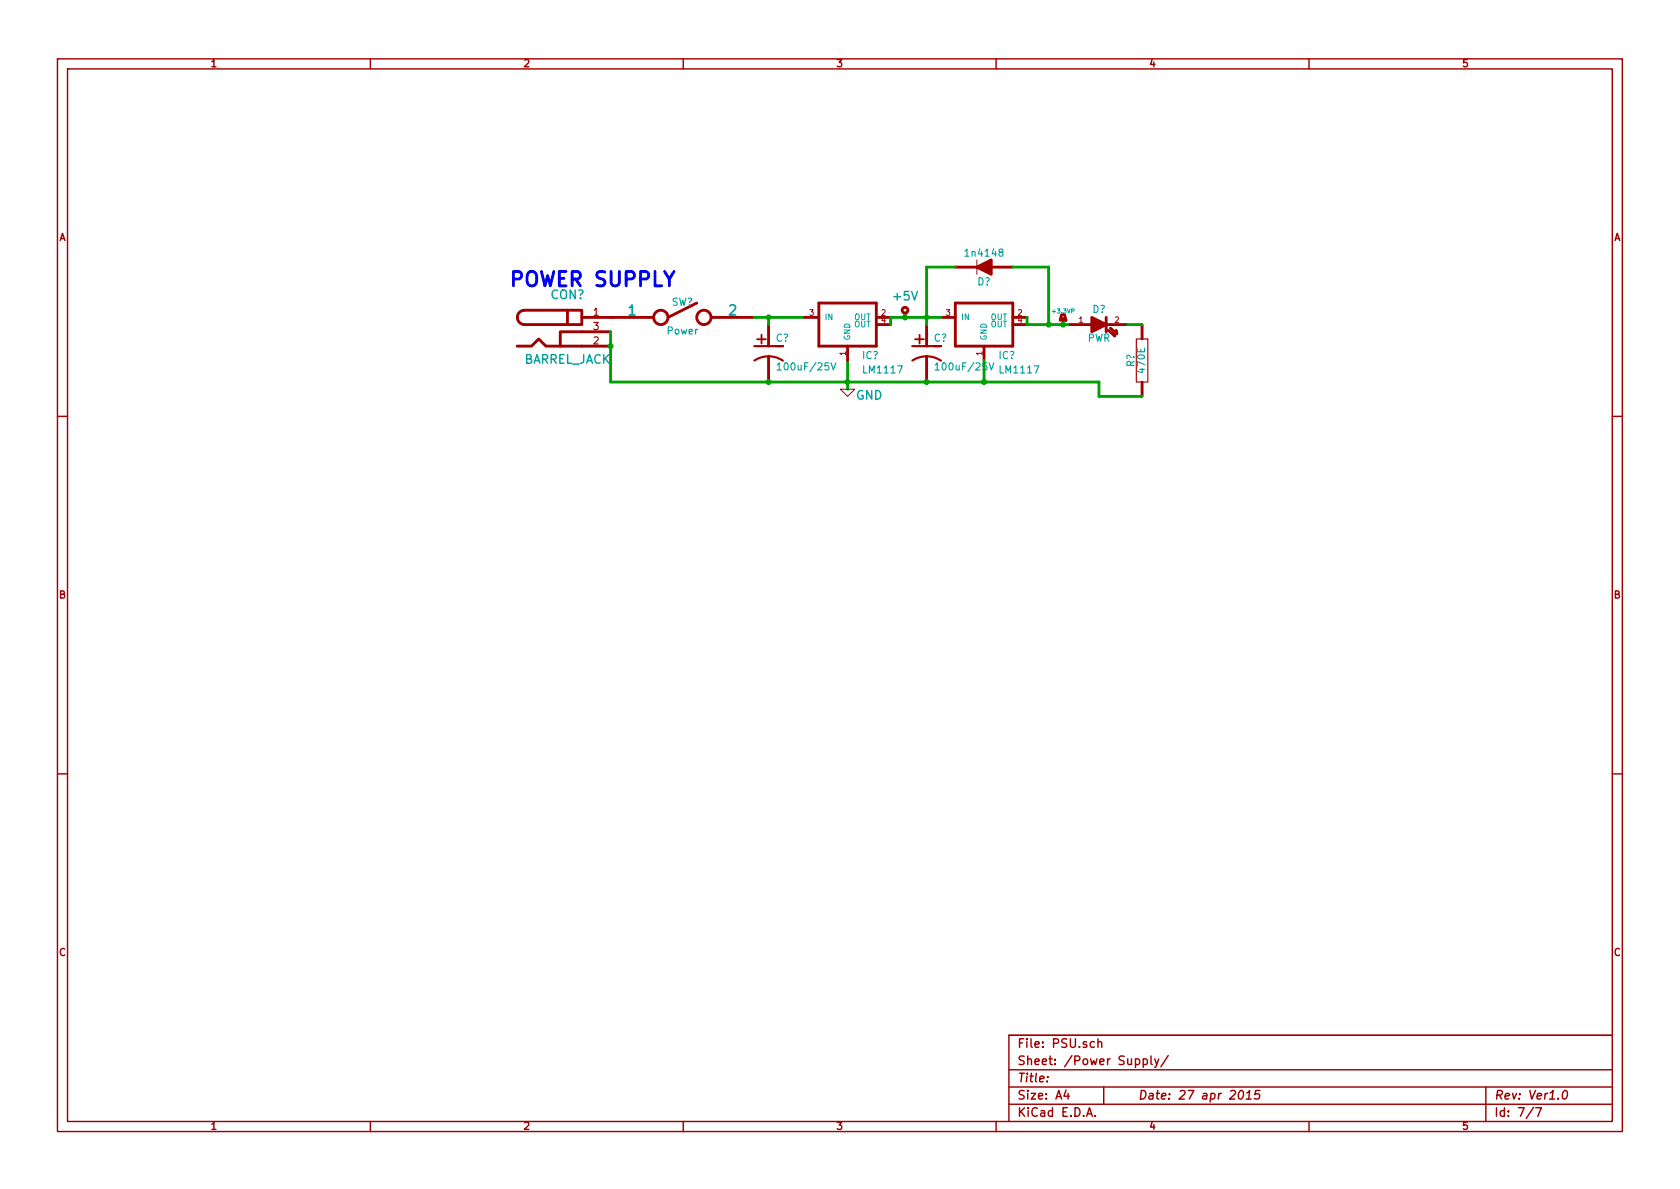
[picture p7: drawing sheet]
<svg xmlns="http://www.w3.org/2000/svg" width="297mm" height="210mm" viewBox="0 0 297 210" stroke-linecap="round" stroke-linejoin="round" font-family="sans-serif">
<g fill="none" stroke="#a00000" stroke-width=".25">
<path d="M10.2 10.4h276.6v189.7h-276.6zM11.9 12.2h273.2v186.1h-273.2zM65.5 10.4v1.8M120.8 10.4v1.8M176.1 10.4v1.8M231.4 10.4v1.8M10.2 73.6h1.7M285.1 73.6h1.7M10.2 136.8h1.7M285.1 136.8h1.7M65.5 198.3v1.8M120.8 198.3v1.8"/>
<path d="M176.1 198.3v1.8M178.4 189.2h106.7M178.4 195.3h106.7M178.4 192.2h106.7M185.2 190.4v.1M188.5 192.8l-.4 1h1M188.8 193.3v1.1M192.1 197.4l.5-1.5 .5 1.5M192.3 197h.7M193.5 184.3a.48 .48 0 0 0-.7 0v.8l.3 .1 .4-.1M193.6 197.3v.1M194.1 184.3h.1a.36 .36 0 0 1 .6 .1v.8"/>
<path d="M194.1 183.7v1.5M195.1 192.2v3.1M202.1 187.3a.48 .48 0 0 1 .7 .1v.7l-.2 .2-.5-.1M202.1 187.2v1.6M203.5 186.7v1.4l.2 .2M204.2 187.2l.3 1.1M204.9 187.2l-.5 1.4-.2 .2M206.6 186.7l-1.3 1.9M219.2 193l.4-.2a.88 .88 0 0 1-.3 1.6l-.3-.3a1.19 1.19 0 0 1 .2-1.1zM220.3 194.4h.9M220.4 193.3l.6-.5-.2 1.6M222.8 192.8h-.8l-.1 .8 .2-.2 .5 .1 .1 .2-.1 .5-.2 .2-.6-.2"/>
<path d="M231.4 198.3v1.8M262.7 192.2v6.1M271.1 195.8l-1.3 2M271.5 195.9h1l-.6 1.5M276.5 193l.3-.2a.88 .88 0 0 1-.3 1.6l-.2-.3a1.19 1.19 0 0 1 .2-1.1zM285.1 183.1h-106.7v15.2"/>
</g>
<g fill="none" stroke="#a00000" stroke-width=".51">
<path d="M92.7 54.9a1.26 1.26 0 0 0-1.2 1.2 1.26 1.26 0 0 0 1.2 1.3h7.6M92.7 54.9h7.6M100.3 54.9h2.6v2.5h-2.6zM102.9 56.1h12.7M107.9 58.7h-8.8v2.5M123.2 53.6l-5.1 2.5M125.7 56.1h7.6M135.9 57.4v3.8M142.2 56.1h2.6M144.8 53.6h10.1v7.6h-10.1zM154.9 57.4h2.6M154.9 56.1h2.6"/>
<path d="M160 55.4v.7M163.8 57.4v3.8M166.4 56.1h2.5M168.9 53.6h10.2v7.6h-10.2zM168.9 47.2h3.8M175.3 47.2h3.8M179.1 57.4h2.5M179.1 56.1h2.5M187.7 55.6h.5l.3 1-.5-.2-.5 .2zM188 56.4v1M189.2 57.4h3.8M195.6 57.4h3.8"/>
<path d="M195.6 56.1v2.6M196 58.4l1.1 1-.1-.6M196.3 58l1.2 1-.1-.6M201.9 57.4v2.5M91.4 61.2h2.6l1.2-1.3 1.3 1.3h11.4M135.9 63v4.6M149.9 61.2v2.5M163.8 63v4.6M174 61.2v2.5M201.9 67.6v2.5"/>
<circle cx="116.8" cy="56.1" r="1.27"/>
<circle cx="124.5" cy="56.1" r="1.27"/>
<circle cx="160" cy="54.9" r=".51"/>
</g>
<path d="M107.9 58.7v8.9h86.4v2.5h7.6M133.3 56.1h8.9M135.9 56.1v1.3M166.4 56.1h-8.9v1.3M168.9 47.2h-5.1v10.2M179.1 47.2h6.3v10.2M181.6 56.1v1.3h7.6M199.4 57.4h2.5M149.9 63.7v5.1M174 63.7v3.9" fill="none" stroke="#00a000" stroke-width=".51"/>
<g fill="#00a000" stroke="#00a000" stroke-width=".25">
<circle cx="107.9" cy="61.2" r=".41"/>
<circle cx="135.9" cy="56.1" r=".41"/>
<circle cx="135.9" cy="67.6" r=".41"/>
<circle cx="149.9" cy="67.6" r=".41"/>
<circle cx="163.8" cy="56.1" r=".41"/>
<circle cx="163.8" cy="67.6" r=".41"/>
<circle cx="174" cy="67.6" r=".41"/>
<circle cx="185.4" cy="57.4" r=".41"/>
<circle cx="188" cy="57.4" r=".41"/>
<circle cx="160" cy="56.1" r=".41"/>
</g>
<path d="M133.3 61.2h5.1h-1.2M133.4 63.7a4.6 4.6 0 0 1 5 .1M161.3 61.2h5.1h-1.3M161.3 63.7a4.6 4.6 0 0 1 5.1 .1" fill="none" stroke="#a00000" stroke-width=".38"/>
<path d="M137.4 64.5l.4-.3v1.2M137.4 65.4h.7M146.9 64.2l.4 1.2 .5-1.2M165.4 64.5l.3-.3v1.2M165.4 65.4h.7M174.9 64.2l.4 1.2 .4-1.2" fill="none" stroke="#00a0a0" stroke-width=".2"/>
<path d="M172.7 46v2.5M148.6 68.8h2.5l-1.2 1.3z" fill="none" stroke="#a00000" stroke-width=".18"/>
<g fill="#a00000" stroke="#a00000" stroke-width=".51">
<path d="M172.7 47.2l2.6-1.2v2.5z"/>
<path d="M193 56.1l2.6 1.3-2.6 1.3z"/>
</g>
<path d="M200.9 59.9h2v7.7h-2z" fill="none" stroke="#a00000" stroke-width=".2"/>
<text font-size="3.5" fill="#00f" x="90.2" y="50.8">POWER SUPPLY</text>
<g font-size="2.8" fill="#a00000">
<text x="133.8" y="61">+</text>
<text x="161.7" y="61">+</text>
</g>
<g font-size="2.5" fill="#00a0a0">
<text x="111.1" y="55.9">1</text>
<text x="128.9" y="55.9">2</text>
</g>
<g font-size="2.1" fill="#00a0a0">
<text x="97.3" y="53">CON?</text>
<text x="158.1" y="53.2">+5V</text>
<text x="92.4" y="64.4">BARREL_JACK</text>
<text x="151.3" y="70.7">GND</text>
</g>
<g font-size="2.1" fill="#a00000">
<text x="179.9" y="185.4">File: PSU.sch</text>
<text x="179.9" y="191.5">Title:</text>
<text x="179.9" y="188.4">Sheet: /Power Supply/</text>
<text x="179.9" y="197.6">KiCad E.D.A.</text>
<text x="179.9" y="194.5">Size: A4</text>
<text x="201.2" y="194.5">Date: 27 apr 2015</text>
<text x="264.2" y="194.5">Rev: Ver1.0</text>
<text x="264.2" y="197.6">Id: 7/7</text>
</g>
<g font-size="1.8" fill="#a00000">
<text x="37.3" y="11.9">1</text>
<text x="92.7" y="11.9">2</text>
<text x="148" y="11.9">3</text>
<text x="203.3" y="11.9">4</text>
<text x="258.6" y="11.9">5</text>
<text x="10.4" y="42.7">A</text>
<text x="285.3" y="42.7">A</text>
<text x="104.9" y="55.9">1</text>
<text x="104.9" y="58.4">3</text>
<text x="104.9" y="61">2</text>
<text x="10.4" y="105.9">B</text>
<text x="285.3" y="105.9">B</text>
<text x="10.4" y="169.1">C</text>
<text x="285.3" y="169.1">C</text>
<text x="37.3" y="199.8">1</text>
<text x="92.7" y="199.8">2</text>
<text x="148" y="199.8">3</text>
<text x="203.3" y="199.8">4</text>
<text x="258.6" y="199.8">5</text>
</g>
<g font-size="1.8" fill="#00a0a0">
<text x="171" y="45.4">1n4148</text>
<text x="172.8" y="50.5">D?</text>
<text x="118" y="59.2">Power</text>
<text x="118.7" y="54.1">SW?</text>
<text x="193.1" y="55.4">D?</text>
<text x="137.2" y="60.5">C?</text>
<text x="138.2" y="65.6">100uF/25V</text>
<text x="152.5" y="63.5">IC?</text>
<text x="165.1" y="60.5">C?</text>
<text x="166.1" y="65.6">100uF/25V</text>
<text x="176.6" y="63.5">IC?</text>
<text x="192.3" y="60.5">PWR</text>
<text x="200.6" y="64.9" transform="rotate(-90 200.6 64.9)">R?</text>
<text x="202.5" y="65.8" transform="rotate(-90 202.5 65.8)">470E</text>
<text x="152.8" y="66.1">LM1117</text>
<text x="177" y="66.1">LM1117</text>
</g>
<g font-size="1.4" fill="#a00000">
<text x="143.1" y="55.9">3</text>
<text x="155.8" y="55.9">2</text>
<text x="155.8" y="57.1">4</text>
<text x="167.3" y="55.9">3</text>
<text x="180" y="55.9">2</text>
<text x="180" y="57.1">4</text>
<text x="190.8" y="57.1">1</text>
<text x="197.1" y="57.1">2</text>
<text x="149.6" y="62.9" transform="rotate(-90 149.6 62.9)">1</text>
<text x="173.7" y="62.9" transform="rotate(-90 173.7 62.9)">1</text>
</g>
<g font-size="1.4" fill="#00a0a0">
<text x="145.8" y="56.6">IN</text>
<text x="150.9" y="56.6">OUT</text>
<text x="150.9" y="57.9">OUT</text>
<text x="169.9" y="56.6">IN</text>
<text x="175.1" y="56.6">OUT</text>
<text x="175.1" y="57.9">OUT</text>
<text x="150.4" y="60.2" transform="rotate(-90 150.4 60.2)">GND</text>
<text x="174.5" y="60.2" transform="rotate(-90 174.5 60.2)">GND</text>
</g>
<text font-size="1.1" fill="#00a0a0" x="186.2" y="55.4">+3.3VP</text>
</svg>
